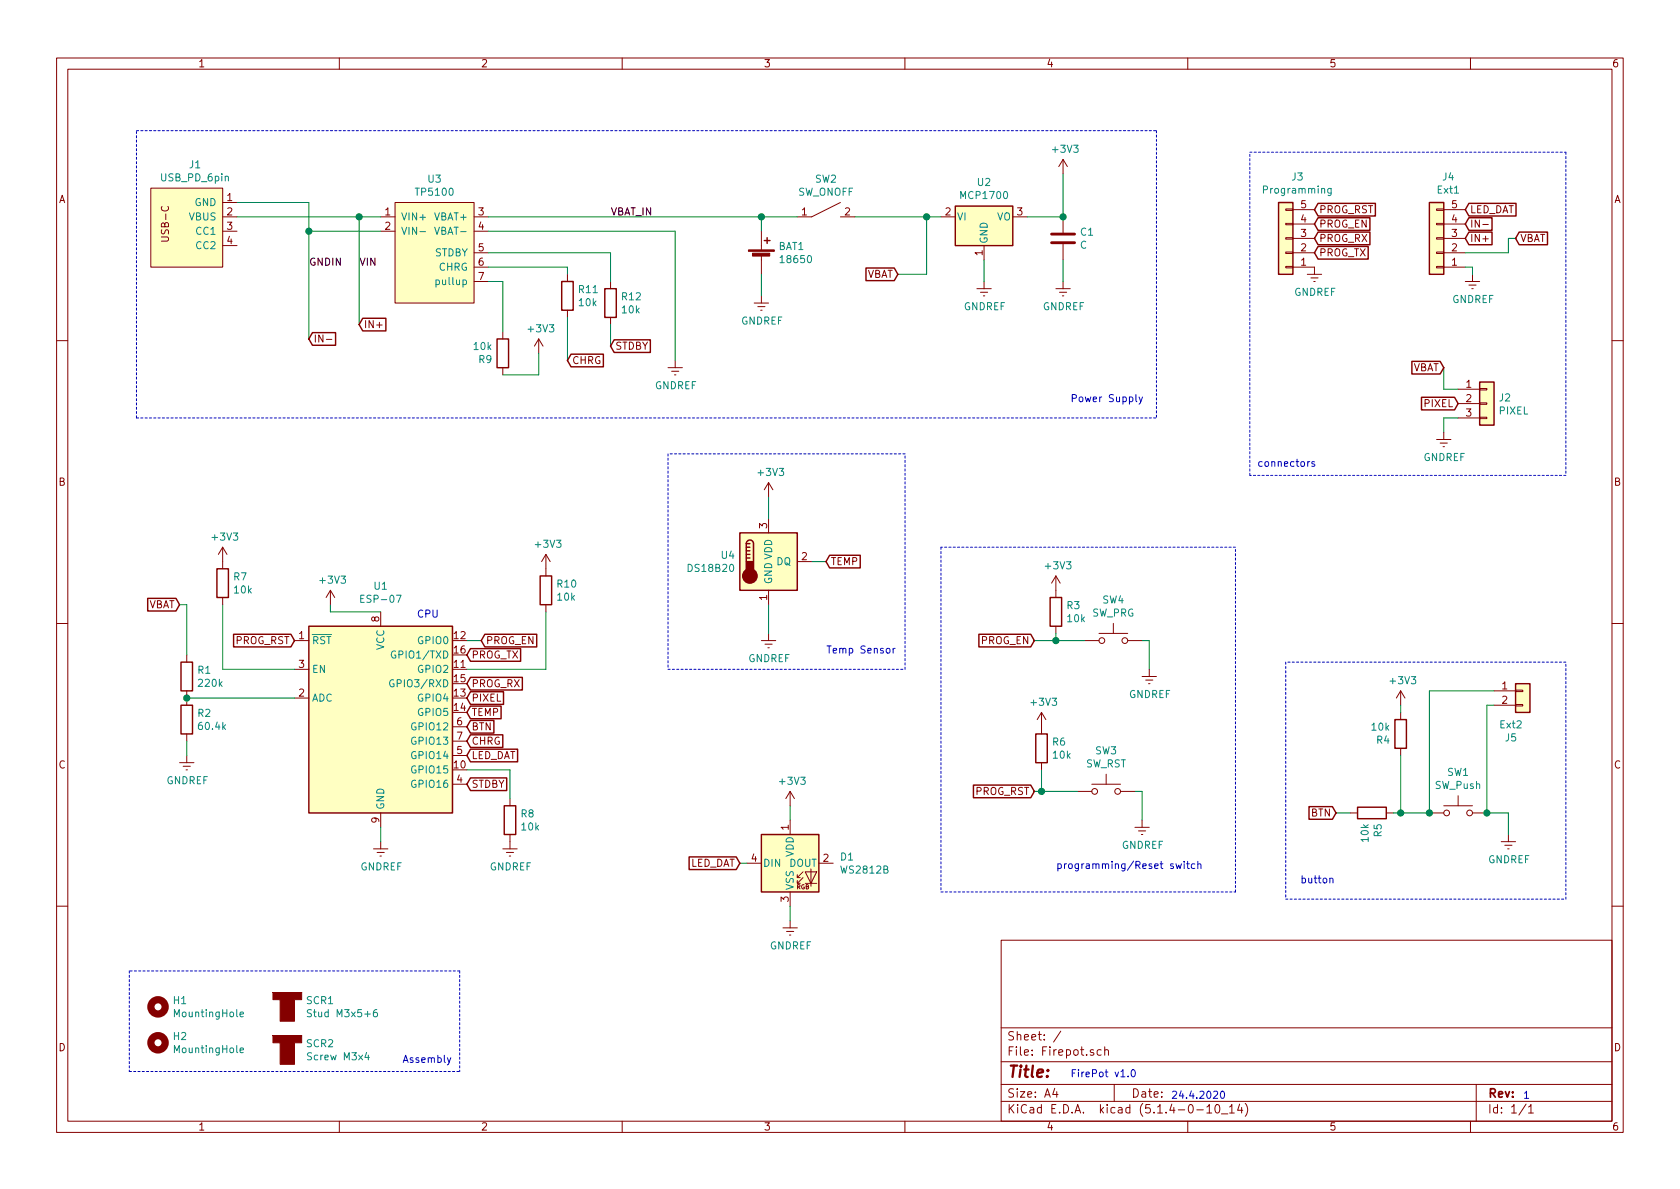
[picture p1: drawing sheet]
EESchema Schematic File Version 4
LIBS:Firepot-cache
EELAYER 30 0
EELAYER END
$Descr A4 11693 8268
encoding utf-8
Sheet 1 1
Title ""
Date ""
Rev ""
Comp ""
Comment1 ""
Comment2 ""
Comment3 ""
Comment4 ""
$EndDescr
$Comp
L LED:WS2812B D1
U 1 1
P 5500 6000
F 0 "D1" H 5844 6046 50  0000 L CNN
F 1 "WS2812B" H 5844 5955 50  0000 L CNN
F 2 "LED_SMD:LED_WS2812B_PLCC4_5.0x5.0mm_P3.2mm" H 5550 5700 50  0001 L TNN
F 3 "https://lcsc.com/product-detail/Light-Emitting-Diodes-LED_Worldsemi-WS2812B-B_C114586.html" H 5600 5625 50  0001 L TNN
F 4 "C114586" H 5500 6000 50  0001 C CNN "LCSC"
	1    5500 6000
	1    0    0    -1  
$EndComp
$Comp
L Device:R R1
U 1 1
P 1300 4700
F 0 "R1" H 1370 4746 50  0000 L CNN
F 1 "220k" H 1370 4655 50  0000 L CNN
F 2 "Resistor_SMD:R_1206_3216Metric_Pad1.42x1.75mm_HandSolder" V 1230 4700 50  0001 C CNN
F 3 "https://lcsc.com/product-detail/Chip-Resistor-Surface-Mount_220KR-224-5_C102311.html" H 1300 4700 50  0001 C CNN
F 4 "C102311" H 1300 4700 50  0001 C CNN "LCSC"
	1    1300 4700
	1    0    0    -1  
$EndComp
$Comp
L Device:R R2
U 1 1
P 1300 5000
F 0 "R2" H 1370 5046 50  0000 L CNN
F 1 "60.4k" H 1370 4955 50  0000 L CNN
F 2 "Resistor_SMD:R_1206_3216Metric_Pad1.42x1.75mm_HandSolder" V 1230 5000 50  0001 C CNN
F 3 "https://lcsc.com/product-detail/Resistors_LIZ-Elec-CR1206F46042G_C102228.html" H 1300 5000 50  0001 C CNN
F 4 "C102228" H 1300 5000 50  0001 C CNN "LCSC"
	1    1300 5000
	1    0    0    -1  
$EndComp
$Comp
L RF_Module:ESP-07 U1
U 1 1
P 2650 5050
F 0 "U1" H 2650 6031 50  0000 C CNN
F 1 "ESP-07" H 2650 5940 50  0000 C CNN
F 2 "RF_Module:ESP-07" H 2650 5050 50  0001 C CNN
F 3 "https://lcsc.com/product-detail/WIFI-Modules_ESP-07_C82894.html" H 2300 5150 50  0001 C CNN
F 4 "C82894" H 2650 5050 50  0001 C CNN "LCSC"
	1    2650 5050
	1    0    0    -1  
$EndComp
$Comp
L power:GNDREF #PWR0101
U 1 1
P 3550 5850
F 0 "#PWR0101" H 3550 5600 50  0001 C CNN
F 1 "GNDREF" H 3555 5677 50  0000 C CNN
F 2 "" H 3550 5850 50  0001 C CNN
F 3 "" H 3550 5850 50  0001 C CNN
	1    3550 5850
	1    0    0    -1  
$EndComp
Wire Wire Line
	1300 5150 1300 5250
Connection ~ 1300 4850
Wire Wire Line
	2650 5750 2650 5850
$Comp
L power:GNDREF #PWR0102
U 1 1
P 5500 6400
F 0 "#PWR0102" H 5500 6150 50  0001 C CNN
F 1 "GNDREF" H 5505 6227 50  0000 C CNN
F 2 "" H 5500 6400 50  0001 C CNN
F 3 "" H 5500 6400 50  0001 C CNN
	1    5500 6400
	1    0    0    -1  
$EndComp
Wire Wire Line
	5500 6300 5500 6400
Wire Wire Line
	5500 5600 5500 5700
$Comp
L power:+3V3 #PWR0105
U 1 1
P 2300 4200
F 0 "#PWR0105" H 2300 4050 50  0001 C CNN
F 1 "+3V3" H 2315 4373 50  0000 C CNN
F 2 "" H 2300 4200 50  0001 C CNN
F 3 "" H 2300 4200 50  0001 C CNN
	1    2300 4200
	1    0    0    -1  
$EndComp
Wire Wire Line
	2650 4250 2300 4250
Wire Wire Line
	2300 4250 2300 4200
$Comp
L power:GNDREF #PWR0106
U 1 1
P 1300 5250
F 0 "#PWR0106" H 1300 5000 50  0001 C CNN
F 1 "GNDREF" H 1305 5077 50  0000 C CNN
F 2 "" H 1300 5250 50  0001 C CNN
F 3 "" H 1300 5250 50  0001 C CNN
	1    1300 5250
	1    0    0    -1  
$EndComp
$Comp
L power:GNDREF #PWR0107
U 1 1
P 6850 1950
F 0 "#PWR0107" H 6850 1700 50  0001 C CNN
F 1 "GNDREF" H 6855 1777 50  0000 C CNN
F 2 "" H 6850 1950 50  0001 C CNN
F 3 "" H 6850 1950 50  0001 C CNN
	1    6850 1950
	1    0    0    -1  
$EndComp
Wire Wire Line
	6850 1950 6850 1800
Wire Wire Line
	7150 1500 7400 1500
$Comp
L power:+3V3 #PWR0108
U 1 1
P 7400 1200
F 0 "#PWR0108" H 7400 1050 50  0001 C CNN
F 1 "+3V3" H 7415 1373 50  0000 C CNN
F 2 "" H 7400 1200 50  0001 C CNN
F 3 "" H 7400 1200 50  0001 C CNN
	1    7400 1200
	1    0    0    -1  
$EndComp
$Comp
L power:GNDREF #PWR0109
U 1 1
P 10050 3000
F 0 "#PWR0109" H 10050 2750 50  0001 C CNN
F 1 "GNDREF" H 10055 2827 50  0000 C CNN
F 2 "" H 10050 3000 50  0001 C CNN
F 3 "" H 10050 3000 50  0001 C CNN
	1    10050 3000
	1    0    0    -1  
$EndComp
Wire Wire Line
	10150 2900 10050 2900
Text GLabel 1250 4200 0    50   Input ~ 0
VBAT
Wire Wire Line
	3250 5350 3550 5350
Wire Wire Line
	3550 5350 3550 5550
$Comp
L Device:R R3
U 1 1
P 7350 4250
F 0 "R3" H 7420 4296 50  0000 L CNN
F 1 "10k" H 7420 4205 50  0000 L CNN
F 2 "Resistor_SMD:R_1206_3216Metric_Pad1.42x1.75mm_HandSolder" V 7280 4250 50  0001 C CNN
F 3 "https://lcsc.com/product-detail/New-Arrivals_SANYEAR-SY1206JN10KP_C380783.html" H 7350 4250 50  0001 C CNN
F 4 "C380783" H 7350 4250 50  0001 C CNN "LCSC"
	1    7350 4250
	1    0    0    -1  
$EndComp
$Comp
L Device:Battery_Cell BAT1
U 1 1
P 5300 1800
F 0 "BAT1" H 5418 1896 50  0000 L CNN
F 1 "18650" H 5418 1805 50  0000 L CNN
F 2 "Battery:BatteryHolder_MPD_BH-18650-PC2" V 5300 1860 50  0001 C CNN
F 3 "~" V 5300 1860 50  0001 C CNN
	1    5300 1800
	1    0    0    -1  
$EndComp
$Comp
L Switch:SW_Push SW1
U 1 1
P 10150 5650
F 0 "SW1" H 10150 5935 50  0000 C CNN
F 1 "SW_Push" H 10150 5844 50  0000 C CNN
F 2 "Button_Switch_THT:SW_Tactile_SPST_Angled_PTS645Vx58-2LFS" H 10150 5850 50  0001 C CNN
F 3 "~" H 10150 5850 50  0001 C CNN
	1    10150 5650
	1    0    0    -1  
$EndComp
Text GLabel 6250 1900 0    50   Input ~ 0
VBAT
$Comp
L Connector_Generic:Conn_01x03 J2
U 1 1
P 10350 2800
F 0 "J2" H 10430 2842 50  0000 L CNN
F 1 "PIXEL" H 10430 2751 50  0000 L CNN
F 2 "Connector_JST:JST_PH_B3B-PH-K_1x03_P2.00mm_Vertical" H 10350 2800 50  0001 C CNN
F 3 "https://lcsc.com/product-detail/Wire-To-Board-Wire-To-Wire-Connector_JST-Sales-America_B3B-PH-K-S-LF-SN_JST-Sales-America-B3B-PH-K-S-LF-SN_C131339.html" H 10350 2800 50  0001 C CNN
F 4 "C131339" H 10350 2800 50  0001 C CNN "LCSC"
	1    10350 2800
	1    0    0    -1  
$EndComp
Text GLabel 3250 5050 2    50   Input ~ 0
BTN
$Comp
L Device:R R4
U 1 1
P 9750 5100
F 0 "R4" H 9820 5146 50  0000 L CNN
F 1 "10k" H 9820 5055 50  0000 L CNN
F 2 "Resistor_SMD:R_1206_3216Metric_Pad1.42x1.75mm_HandSolder" V 9680 5100 50  0001 C CNN
F 3 "https://lcsc.com/product-detail/New-Arrivals_SANYEAR-SY1206JN10KP_C380783.html" H 9750 5100 50  0001 C CNN
F 4 "C380783" H 9750 5100 50  0001 C CNN "LCSC"
	1    9750 5100
	-1   0    0    1   
$EndComp
$Comp
L Device:R R5
U 1 1
P 9550 5650
F 0 "R5" H 9620 5696 50  0000 L CNN
F 1 "10k" H 9620 5605 50  0000 L CNN
F 2 "Resistor_SMD:R_1206_3216Metric_Pad1.42x1.75mm_HandSolder" V 9480 5650 50  0001 C CNN
F 3 "https://lcsc.com/product-detail/New-Arrivals_SANYEAR-SY1206JN10KP_C380783.html" H 9550 5650 50  0001 C CNN
F 4 "C380783" H 9550 5650 50  0001 C CNN "LCSC"
	1    9550 5650
	0    1    1    0   
$EndComp
$Comp
L power:+3V3 #PWR0115
U 1 1
P 9750 4900
F 0 "#PWR0115" H 9750 4750 50  0001 C CNN
F 1 "+3V3" H 9765 5073 50  0000 C CNN
F 2 "" H 9750 4900 50  0001 C CNN
F 3 "" H 9750 4900 50  0001 C CNN
	1    9750 4900
	1    0    0    -1  
$EndComp
Wire Wire Line
	9750 4950 9750 4900
$Comp
L power:GNDREF #PWR0116
U 1 1
P 10500 5800
F 0 "#PWR0116" H 10500 5550 50  0001 C CNN
F 1 "GNDREF" H 10505 5627 50  0000 C CNN
F 2 "" H 10500 5800 50  0001 C CNN
F 3 "" H 10500 5800 50  0001 C CNN
	1    10500 5800
	1    0    0    -1  
$EndComp
Text GLabel 9300 5650 0    50   Input ~ 0
BTN
$Comp
L Charging_modules:TP5100 U3
U 1 1
P 3000 1650
F 0 "U3" H 3025 2065 50  0000 C CNN
F 1 "TP5100" H 3025 1974 50  0000 C CNN
F 2 "Charging-modules:TP5100" H 3650 2200 50  0001 C CNN
F 3 "" H 3650 2200 50  0001 C CNN
F 4 "-" H 3000 1650 50  0001 C CNN "LCSC"
	1    3000 1650
	1    0    0    -1  
$EndComp
$Comp
L custom:USB_PD_6pin J1
U 1 1
P 1250 1600
F 0 "J1" H 1358 2065 50  0000 C CNN
F 1 "USB_PD_6pin" H 1358 1974 50  0000 C CNN
F 2 "custom:USB_PD_6pin" H 1050 1400 50  0001 C CNN
F 3 "https://lcsc.com/product-detail/Others_Korean-Hroparts-Elec-TYPE-C-31-M-17_C283540.html" H 1050 1400 50  0001 C CNN
F 4 "C283540" H 1250 1600 50  0001 C CNN "LCSC"
	1    1250 1600
	1    0    0    -1  
$EndComp
Wire Wire Line
	1650 1400 2150 1400
Wire Wire Line
	2150 1400 2150 1600
$Comp
L power:GNDREF #PWR0113
U 1 1
P 5300 2050
F 0 "#PWR0113" H 5300 1800 50  0001 C CNN
F 1 "GNDREF" H 5305 1877 50  0000 C CNN
F 2 "" H 5300 2050 50  0001 C CNN
F 3 "" H 5300 2050 50  0001 C CNN
	1    5300 2050
	1    0    0    -1  
$EndComp
Text GLabel 3950 2500 2    50   Input ~ 0
CHRG
Text Label 2500 1850 0    50   ~ 0
VIN
Text GLabel 3250 5450 2    50   Input ~ 0
STDBY
Text GLabel 3250 5150 2    50   Input ~ 0
CHRG
$Comp
L Device:R R6
U 1 1
P 7250 5200
F 0 "R6" H 7320 5246 50  0000 L CNN
F 1 "10k" H 7320 5155 50  0000 L CNN
F 2 "Resistor_SMD:R_1206_3216Metric_Pad1.42x1.75mm_HandSolder" V 7180 5200 50  0001 C CNN
F 3 "https://lcsc.com/product-detail/New-Arrivals_SANYEAR-SY1206JN10KP_C380783.html" H 7250 5200 50  0001 C CNN
F 4 "C380783" H 7250 5200 50  0001 C CNN "LCSC"
	1    7250 5200
	1    0    0    -1  
$EndComp
$Comp
L power:+3V3 #PWR0103
U 1 1
P 7250 5050
F 0 "#PWR0103" H 7250 4900 50  0001 C CNN
F 1 "+3V3" H 7265 5223 50  0000 C CNN
F 2 "" H 7250 5050 50  0001 C CNN
F 3 "" H 7250 5050 50  0001 C CNN
	1    7250 5050
	1    0    0    -1  
$EndComp
$Comp
L power:+3V3 #PWR0120
U 1 1
P 1550 3900
F 0 "#PWR0120" H 1550 3750 50  0001 C CNN
F 1 "+3V3" H 1565 4073 50  0000 C CNN
F 2 "" H 1550 3900 50  0001 C CNN
F 3 "" H 1550 3900 50  0001 C CNN
	1    1550 3900
	1    0    0    -1  
$EndComp
$Comp
L Device:R R7
U 1 1
P 1550 4050
F 0 "R7" H 1620 4096 50  0000 L CNN
F 1 "10k" H 1620 4005 50  0000 L CNN
F 2 "Resistor_SMD:R_1206_3216Metric_Pad1.42x1.75mm_HandSolder" V 1480 4050 50  0001 C CNN
F 3 "https://lcsc.com/product-detail/New-Arrivals_SANYEAR-SY1206JN10KP_C380783.html" H 1550 4050 50  0001 C CNN
F 4 "C380783" H 1550 4050 50  0001 C CNN "LCSC"
	1    1550 4050
	1    0    0    -1  
$EndComp
$Comp
L Connector_Generic:Conn_01x05 J3
U 1 1
P 8950 1650
F 0 "J3" H 8868 1225 50  0000 C CNN
F 1 "Programming" H 8868 1316 50  0000 C CNN
F 2 "Connector_PinHeader_2.54mm:PinHeader_1x05_P2.54mm_Vertical" H 8950 1650 50  0001 C CNN
F 3 "~" H 8950 1650 50  0001 C CNN
	1    8950 1650
	-1   0    0    1   
$EndComp
Text GLabel 9150 1750 2    50   Input ~ 0
PROG_TX
Text GLabel 9150 1650 2    50   Input ~ 0
PROG_RX
Text GLabel 9150 1550 2    50   Input ~ 0
PROG_EN
Text GLabel 9150 1450 2    50   Input ~ 0
PROG_RST
$Comp
L power:GNDREF #PWR0121
U 1 1
P 9150 1850
F 0 "#PWR0121" H 9150 1600 50  0001 C CNN
F 1 "GNDREF" H 9155 1677 50  0000 C CNN
F 2 "" H 9150 1850 50  0001 C CNN
F 3 "" H 9150 1850 50  0001 C CNN
	1    9150 1850
	1    0    0    -1  
$EndComp
Text GLabel 3250 4550 2    50   Input ~ 0
PROG_TX
Text GLabel 3250 4750 2    50   Input ~ 0
PROG_RX
Wire Wire Line
	7250 5350 7250 5500
$Comp
L power:+3V3 #PWR0111
U 1 1
P 7350 4100
F 0 "#PWR0111" H 7350 3950 50  0001 C CNN
F 1 "+3V3" H 7365 4273 50  0000 C CNN
F 2 "" H 7350 4100 50  0001 C CNN
F 3 "" H 7350 4100 50  0001 C CNN
	1    7350 4100
	1    0    0    -1  
$EndComp
$Comp
L power:GNDREF #PWR0122
U 1 1
P 2650 5850
F 0 "#PWR0122" H 2650 5600 50  0001 C CNN
F 1 "GNDREF" H 2655 5677 50  0000 C CNN
F 2 "" H 2650 5850 50  0001 C CNN
F 3 "" H 2650 5850 50  0001 C CNN
	1    2650 5850
	1    0    0    -1  
$EndComp
$Comp
L Connector_Generic:Conn_01x05 J4
U 1 1
P 10000 1650
F 0 "J4" H 9918 1225 50  0000 C CNN
F 1 "Ext1" H 9918 1316 50  0000 C CNN
F 2 "Connector_PinHeader_2.54mm:PinHeader_1x05_P2.54mm_Vertical" H 10000 1650 50  0001 C CNN
F 3 "~" H 10000 1650 50  0001 C CNN
	1    10000 1650
	-1   0    0    1   
$EndComp
$Comp
L power:GNDREF #PWR0123
U 1 1
P 10250 1900
F 0 "#PWR0123" H 10250 1650 50  0001 C CNN
F 1 "GNDREF" H 10255 1727 50  0000 C CNN
F 2 "" H 10250 1900 50  0001 C CNN
F 3 "" H 10250 1900 50  0001 C CNN
	1    10250 1900
	1    0    0    -1  
$EndComp
Wire Wire Line
	10200 1850 10250 1850
Wire Wire Line
	10250 1850 10250 1900
Text GLabel 2500 2250 2    50   Input ~ 0
IN+
Text GLabel 2150 2350 2    50   Input ~ 0
IN-
Wire Wire Line
	2500 2250 2500 1500
Connection ~ 2500 1500
Wire Wire Line
	2500 1500 2650 1500
Wire Wire Line
	1650 1500 2500 1500
Wire Wire Line
	2150 1600 2650 1600
Wire Wire Line
	2150 1600 2150 2350
Connection ~ 2150 1600
Text Label 2150 1850 0    50   ~ 0
GNDIN
Text GLabel 10200 1550 2    50   Input ~ 0
IN-
Text GLabel 10200 1650 2    50   Input ~ 0
IN+
Text GLabel 5150 6000 0    50   Input ~ 0
LED_DAT
Text GLabel 10200 1450 2    50   Input ~ 0
LED_DAT
$Comp
L Connector_Generic:Conn_01x02 J5
U 1 1
P 10600 4800
F 0 "J5" H 10518 4475 50  0000 C CNN
F 1 "Ext2" H 10518 4566 50  0000 C CNN
F 2 "Connector_PinHeader_2.54mm:PinHeader_1x02_P2.54mm_Vertical" H 10600 4800 50  0001 C CNN
F 3 "~" H 10600 4800 50  0001 C CNN
	1    10600 4800
	1    0    0    -1  
$EndComp
Wire Wire Line
	10400 4900 10350 4900
$Comp
L Device:R R8
U 1 1
P 3550 5700
F 0 "R8" H 3620 5746 50  0000 L CNN
F 1 "10k" H 3620 5655 50  0000 L CNN
F 2 "Resistor_SMD:R_1206_3216Metric_Pad1.42x1.75mm_HandSolder" V 3480 5700 50  0001 C CNN
F 3 "https://lcsc.com/product-detail/New-Arrivals_SANYEAR-SY1206JN10KP_C380783.html" H 3550 5700 50  0001 C CNN
F 4 "C380783" H 3550 5700 50  0001 C CNN "LCSC"
	1    3550 5700
	1    0    0    -1  
$EndComp
$Comp
L power:+3V3 #PWR0104
U 1 1
P 3750 2450
F 0 "#PWR0104" H 3750 2300 50  0001 C CNN
F 1 "+3V3" H 3765 2623 50  0000 C CNN
F 2 "" H 3750 2450 50  0001 C CNN
F 3 "" H 3750 2450 50  0001 C CNN
	1    3750 2450
	1    0    0    -1  
$EndComp
$Comp
L Device:R R9
U 1 1
P 3500 2450
F 0 "R9" H 3570 2496 50  0000 L CNN
F 1 "10k" H 3570 2405 50  0000 L CNN
F 2 "Resistor_SMD:R_1206_3216Metric_Pad1.42x1.75mm_HandSolder" V 3430 2450 50  0001 C CNN
F 3 "https://lcsc.com/product-detail/New-Arrivals_SANYEAR-SY1206JN10KP_C380783.html" H 3500 2450 50  0001 C CNN
F 4 "C380783" H 3500 2450 50  0001 C CNN "LCSC"
	1    3500 2450
	-1   0    0    1   
$EndComp
Wire Wire Line
	3750 2600 3750 2450
Wire Wire Line
	6250 1900 6450 1900
Wire Wire Line
	6450 1900 6450 1500
$Comp
L Regulator_Linear:MCP1700-3302E_SOT89 U2
U 1 1
P 6850 1500
F 0 "U2" H 6850 1742 50  0000 C CNN
F 1 "MCP1700" H 6850 1651 50  0000 C CNN
F 2 "Package_TO_SOT_SMD:SOT-23" H 6850 1700 50  0001 C CNN
F 3 "https://lcsc.com/product-detail/Low-Dropout-Regulators-LDO_MICROCHIP_MCP1700T-3302E-TT_MCP1700T-3302E-TT_C39051.html" H 6850 1450 50  0001 C CNN
F 4 "C39051" H 6850 1500 50  0001 C CNN "LCSC"
	1    6850 1500
	1    0    0    -1  
$EndComp
$Comp
L power:+3V3 #PWR0114
U 1 1
P 5500 5600
F 0 "#PWR0114" H 5500 5450 50  0001 C CNN
F 1 "+3V3" H 5515 5773 50  0000 C CNN
F 2 "" H 5500 5600 50  0001 C CNN
F 3 "" H 5500 5600 50  0001 C CNN
	1    5500 5600
	1    0    0    -1  
$EndComp
$Comp
L power:+3V3 #PWR0118
U 1 1
P 3800 3950
F 0 "#PWR0118" H 3800 3800 50  0001 C CNN
F 1 "+3V3" H 3815 4123 50  0000 C CNN
F 2 "" H 3800 3950 50  0001 C CNN
F 3 "" H 3800 3950 50  0001 C CNN
	1    3800 3950
	1    0    0    -1  
$EndComp
$Comp
L Device:R R10
U 1 1
P 3800 4100
F 0 "R10" H 3870 4146 50  0000 L CNN
F 1 "10k" H 3870 4055 50  0000 L CNN
F 2 "Resistor_SMD:R_1206_3216Metric_Pad1.42x1.75mm_HandSolder" V 3730 4100 50  0001 C CNN
F 3 "https://lcsc.com/product-detail/New-Arrivals_SANYEAR-SY1206JN10KP_C380783.html" H 3800 4100 50  0001 C CNN
F 4 "C380783" H 3800 4100 50  0001 C CNN "LCSC"
	1    3800 4100
	1    0    0    -1  
$EndComp
Wire Wire Line
	3250 4650 3800 4650
Wire Wire Line
	3800 4650 3800 4250
Text GLabel 3350 4450 2    50   Input ~ 0
PROG_EN
Text GLabel 10150 2800 0    50   Input ~ 0
PIXEL
Text GLabel 3250 4850 2    50   Input ~ 0
PIXEL
Wire Wire Line
	7400 1200 7400 1500
Wire Wire Line
	3400 1950 3500 1950
Wire Wire Line
	3500 1950 3500 2300
Wire Wire Line
	3500 2600 3750 2600
Text GLabel 10050 2550 0    50   Input ~ 0
VBAT
Wire Wire Line
	10050 2550 10050 2700
Wire Wire Line
	10050 2700 10150 2700
Wire Wire Line
	10050 2900 10050 3000
Wire Wire Line
	10350 5650 10500 5650
Wire Wire Line
	10500 5650 10500 5800
Wire Wire Line
	9300 5650 9400 5650
Wire Wire Line
	9750 5250 9750 5650
Wire Wire Line
	9750 5650 9700 5650
Wire Wire Line
	9750 5650 9950 5650
Connection ~ 9750 5650
Wire Wire Line
	10400 4800 9950 4800
Wire Wire Line
	9950 4800 9950 5650
Connection ~ 9950 5650
Wire Wire Line
	10350 4900 10350 5650
Connection ~ 10350 5650
$Comp
L Device:C C1
U 1 1
P 7400 1650
F 0 "C1" H 7515 1696 50  0000 L CNN
F 1 "C" H 7515 1605 50  0000 L CNN
F 2 "Capacitor_SMD:C_0805_2012Metric" H 7438 1500 50  0001 C CNN
F 3 "https://lcsc.com/product-detail/Others_CCTC-TCC0805X7R104M500DT_C360619.html" H 7400 1650 50  0001 C CNN
F 4 "C360619" H 7400 1650 50  0001 C CNN "LCSC"
	1    7400 1650
	1    0    0    -1  
$EndComp
Connection ~ 7400 1500
$Comp
L power:GNDREF #PWR0110
U 1 1
P 7400 1950
F 0 "#PWR0110" H 7400 1700 50  0001 C CNN
F 1 "GNDREF" H 7405 1777 50  0000 C CNN
F 2 "" H 7400 1950 50  0001 C CNN
F 3 "" H 7400 1950 50  0001 C CNN
	1    7400 1950
	1    0    0    -1  
$EndComp
Wire Wire Line
	7400 1800 7400 1950
Wire Notes Line
	8700 1050 10900 1050
Wire Notes Line
	10900 3300 8700 3300
Wire Notes Line
	8700 3300 8700 1050
Wire Notes Line
	10900 1050 10900 3300
Text Notes 8750 3250 0    50   ~ 0
connectors
Wire Notes Line
	8950 6250 10900 6250
Wire Notes Line
	10900 6250 10900 4600
Wire Notes Line
	10900 4600 8950 4600
Wire Notes Line
	8950 4600 8950 6250
Text Notes 9050 6150 0    50   ~ 0
button
Wire Notes Line
	950  2900 950  900 
Wire Notes Line
	8050 900  8050 2900
Text Notes 7450 2800 0    50   ~ 0
Power Supply
$Comp
L Mechanical:MountingHole H1
U 1 1
P 1100 7000
F 0 "H1" H 1200 7046 50  0000 L CNN
F 1 "MountingHole" H 1200 6955 50  0000 L CNN
F 2 "ButtonFP:MountingHole_3.2mm_M3" H 1100 7000 50  0001 C CNN
F 3 "~" H 1100 7000 50  0001 C CNN
F 4 "-" H 1100 7000 50  0001 C CNN "LCSC"
	1    1100 7000
	1    0    0    -1  
$EndComp
$Comp
L Mechanical:MountingHole H2
U 1 1
P 1100 7250
F 0 "H2" H 1200 7296 50  0000 L CNN
F 1 "MountingHole" H 1200 7205 50  0000 L CNN
F 2 "ButtonFP:MountingHole_3.2mm_M3" H 1100 7250 50  0001 C CNN
F 3 "~" H 1100 7250 50  0001 C CNN
F 4 "-" H 1100 7250 50  0001 C CNN "LCSC"
	1    1100 7250
	1    0    0    -1  
$EndComp
Wire Wire Line
	5300 1600 5300 1500
Wire Wire Line
	5300 1500 5550 1500
$Comp
L Device:R R12
U 1 1
P 4250 2100
F 0 "R12" H 4320 2146 50  0000 L CNN
F 1 "10k" H 4320 2055 50  0000 L CNN
F 2 "Resistor_SMD:R_1206_3216Metric_Pad1.42x1.75mm_HandSolder" V 4180 2100 50  0001 C CNN
F 3 "https://lcsc.com/product-detail/New-Arrivals_SANYEAR-SY1206JN10KP_C380783.html" H 4250 2100 50  0001 C CNN
F 4 "C380783" H 4250 2100 50  0001 C CNN "LCSC"
	1    4250 2100
	1    0    0    -1  
$EndComp
$Comp
L Device:R R11
U 1 1
P 3950 2050
F 0 "R11" H 4020 2096 50  0000 L CNN
F 1 "10k" H 4020 2005 50  0000 L CNN
F 2 "Resistor_SMD:R_1206_3216Metric_Pad1.42x1.75mm_HandSolder" V 3880 2050 50  0001 C CNN
F 3 "https://lcsc.com/product-detail/New-Arrivals_SANYEAR-SY1206JN10KP_C380783.html" H 3950 2050 50  0001 C CNN
F 4 "C380783" H 3950 2050 50  0001 C CNN "LCSC"
	1    3950 2050
	1    0    0    -1  
$EndComp
Text GLabel 4250 2400 2    50   Input ~ 0
STDBY
Wire Wire Line
	4250 2250 4250 2400
Wire Wire Line
	3400 1750 4250 1750
Wire Wire Line
	3950 2200 3950 2500
Wire Wire Line
	3400 1850 3950 1850
Wire Wire Line
	3950 1850 3950 1900
Wire Wire Line
	4250 1750 4250 1950
Wire Wire Line
	5300 1900 5300 2050
Wire Wire Line
	3400 1500 5300 1500
Connection ~ 5300 1500
$Comp
L power:GNDREF #PWR0112
U 1 1
P 4700 2500
F 0 "#PWR0112" H 4700 2250 50  0001 C CNN
F 1 "GNDREF" H 4705 2327 50  0000 C CNN
F 2 "" H 4700 2500 50  0001 C CNN
F 3 "" H 4700 2500 50  0001 C CNN
	1    4700 2500
	1    0    0    -1  
$EndComp
Wire Wire Line
	4700 1600 4700 2500
Wire Wire Line
	3400 1600 4700 1600
Text Label 4250 1500 0    50   ~ 0
VBAT_IN
$Comp
L Switch:SW_Push SW3
U 1 1
P 7700 5500
F 0 "SW3" H 7700 5785 50  0000 C CNN
F 1 "SW_RST" H 7700 5694 50  0000 C CNN
F 2 "Button_Switch_SMD:SW_SPST_CK_RS282G05A3" H 7700 5700 50  0001 C CNN
F 3 "https://lcsc.com/product-detail/Tactile-Switches_GANGYUAN-KAN0441C-0252B1_C231731.html" H 7700 5700 50  0001 C CNN
F 4 "C231731" H 7700 5500 50  0001 C CNN "LCSC"
	1    7700 5500
	1    0    0    -1  
$EndComp
Text GLabel 7200 4450 0    50   Input ~ 0
PROG_EN
$Comp
L power:GNDREF #PWR0117
U 1 1
P 8000 4650
F 0 "#PWR0117" H 8000 4400 50  0001 C CNN
F 1 "GNDREF" H 8005 4477 50  0000 C CNN
F 2 "" H 8000 4650 50  0001 C CNN
F 3 "" H 8000 4650 50  0001 C CNN
	1    8000 4650
	1    0    0    -1  
$EndComp
Wire Wire Line
	7950 4450 8000 4450
Wire Wire Line
	8000 4450 8000 4650
Text GLabel 7200 5500 0    50   Input ~ 0
PROG_RST
Wire Wire Line
	7250 5500 7200 5500
$Comp
L power:GNDREF #PWR0119
U 1 1
P 7950 5700
F 0 "#PWR0119" H 7950 5450 50  0001 C CNN
F 1 "GNDREF" H 7955 5527 50  0000 C CNN
F 2 "" H 7950 5700 50  0001 C CNN
F 3 "" H 7950 5700 50  0001 C CNN
	1    7950 5700
	1    0    0    -1  
$EndComp
Wire Wire Line
	7950 5500 7950 5700
Wire Wire Line
	7900 5500 7950 5500
$Comp
L Switch:SW_Push SW4
U 1 1
P 7750 4450
F 0 "SW4" H 7750 4735 50  0000 C CNN
F 1 "SW_PRG" H 7750 4644 50  0000 C CNN
F 2 "Button_Switch_SMD:SW_SPST_CK_RS282G05A3" H 7750 4650 50  0001 C CNN
F 3 "https://lcsc.com/product-detail/Tactile-Switches_GANGYUAN-KAN0441C-0252B1_C231731.html" H 7750 4650 50  0001 C CNN
F 4 "C231731" H 7750 4450 50  0001 C CNN "LCSC"
	1    7750 4450
	1    0    0    -1  
$EndComp
Text Notes 7350 6050 0    50   ~ 0
programming/Reset switch
Wire Wire Line
	7250 5500 7500 5500
Connection ~ 7250 5500
Wire Wire Line
	3250 4450 3350 4450
Wire Wire Line
	7350 4400 7350 4450
Connection ~ 7350 4450
Wire Wire Line
	7350 4450 7550 4450
Wire Wire Line
	7200 4450 7350 4450
Wire Wire Line
	1300 4850 2050 4850
Wire Wire Line
	1550 4200 1550 4650
Text GLabel 2050 4450 0    50   Input ~ 0
PROG_RST
Wire Wire Line
	1550 4650 2050 4650
Wire Notes Line
	6550 6200 8600 6200
Wire Notes Line
	8600 6200 8600 3800
Wire Notes Line
	8600 3800 6550 3800
Wire Notes Line
	6550 3800 6550 6200
Text GLabel 10550 1650 2    50   Input ~ 0
VBAT
Wire Wire Line
	10200 1750 10500 1750
Wire Wire Line
	10500 1750 10500 1650
Wire Wire Line
	10500 1650 10550 1650
Wire Notes Line
	950  900  8050 900 
Wire Notes Line
	950  2900 8050 2900
Connection ~ 6450 1500
Wire Wire Line
	6450 1500 6550 1500
Wire Wire Line
	5950 1500 6450 1500
$Comp
L custom:switch_generic SW2
U 1 1
P 5750 1500
F 0 "SW2" H 5750 1765 50  0000 C CNN
F 1 "SW_ONOFF" H 5750 1674 50  0000 C CNN
F 2 "custom:SS-12D11G5R_2pin" H 5850 1500 50  0001 C CNN
F 3 "https://lcsc.com/product-detail/_XKB-Enterprise-SS-12D11L5R_C388633.html" H 5850 1500 50  0001 C CNN
F 4 "C388633" H 5750 1500 50  0001 C CNN "LCSC"
	1    5750 1500
	1    0    0    -1  
$EndComp
Text GLabel 3250 4950 2    50   Input ~ 0
TEMP
Text GLabel 5750 3900 2    50   Input ~ 0
TEMP
$Comp
L Sensor_Temperature:DS18B20 U4
U 1 1
P 5350 3900
F 0 "U4" H 5120 3946 50  0000 R CNN
F 1 "DS18B20" H 5120 3855 50  0000 R CNN
F 2 "Package_TO_SOT_THT:TO-92_Inline" H 4350 3650 50  0001 C CNN
F 3 "https://lcsc.com/product-detail/Temperature-Sensors_UMW-Youtai-Semiconductor-Co-Ltd-DS18B20_C376006.html" H 5200 4150 50  0001 C CNN
F 4 "C376006" H 5350 3900 50  0001 C CNN "LCSC"
	1    5350 3900
	1    0    0    -1  
$EndComp
$Comp
L power:GNDREF #PWR0124
U 1 1
P 5350 4400
F 0 "#PWR0124" H 5350 4150 50  0001 C CNN
F 1 "GNDREF" H 5355 4227 50  0000 C CNN
F 2 "" H 5350 4400 50  0001 C CNN
F 3 "" H 5350 4400 50  0001 C CNN
	1    5350 4400
	1    0    0    -1  
$EndComp
Wire Wire Line
	5650 3900 5750 3900
$Comp
L power:+3V3 #PWR0125
U 1 1
P 5350 3450
F 0 "#PWR0125" H 5350 3300 50  0001 C CNN
F 1 "+3V3" H 5365 3623 50  0000 C CNN
F 2 "" H 5350 3450 50  0001 C CNN
F 3 "" H 5350 3450 50  0001 C CNN
	1    5350 3450
	1    0    0    -1  
$EndComp
Wire Wire Line
	5350 3450 5350 3600
Wire Notes Line
	4650 4650 6300 4650
Wire Notes Line
	6300 4650 6300 3150
Wire Notes Line
	6300 3150 4650 3150
Wire Notes Line
	4650 3150 4650 4650
Text Notes 5750 4550 0    50   ~ 0
Temp Sensor
Wire Wire Line
	5350 4200 5350 4400
$Comp
L custom:Screw SCR1
U 1 1
P 2000 6950
F 0 "SCR1" H 2128 6946 50  0000 L CNN
F 1 "Stud M3x5+6" H 2128 6855 50  0000 L CNN
F 2 "" H 2000 7100 50  0001 C CNN
F 3 "https://lcsc.com/product-detail/Studs_HIWA-TP-5-Studs_C118179.html" H 2000 7100 50  0001 C CNN
F 4 "C118179" H 2000 6950 50  0001 C CNN "LCSC"
	1    2000 6950
	1    0    0    -1  
$EndComp
$Comp
L custom:Screw SCR2
U 1 1
P 2000 7250
F 0 "SCR2" H 2128 7246 50  0000 L CNN
F 1 "Screw M3x4" H 2128 7155 50  0000 L CNN
F 2 "" H 2000 7400 50  0001 C CNN
F 3 "https://lcsc.com/product-detail/Screw_Shuntian-PM3X4_C357397.html" H 2000 7400 50  0001 C CNN
F 4 "C357397" H 2000 7250 50  0001 C CNN "LCSC"
	1    2000 7250
	1    0    0    -1  
$EndComp
Text Notes 7450 7500 0    50   ~ 0
FirePot v1.0
Text Notes 8150 7650 0    50   ~ 0
24.4.2020
Text Notes 10600 7650 0    50   ~ 0
1
Wire Wire Line
	5200 6000 5150 6000
Text GLabel 3250 5250 2    50   Input ~ 0
LED_DAT
Text Notes 2800 7400 0    50   ~ 0
Assembly
Wire Notes Line
	900  6750 900  7450
Wire Notes Line
	900  7450 3200 7450
Wire Notes Line
	3200 6750 900  6750
Wire Notes Line
	3200 6750 3200 7450
Wire Wire Line
	1250 4200 1300 4200
Wire Wire Line
	1300 4200 1300 4550
Text Notes 2900 4300 0    50   ~ 0
CPU
$EndSCHEMATC
